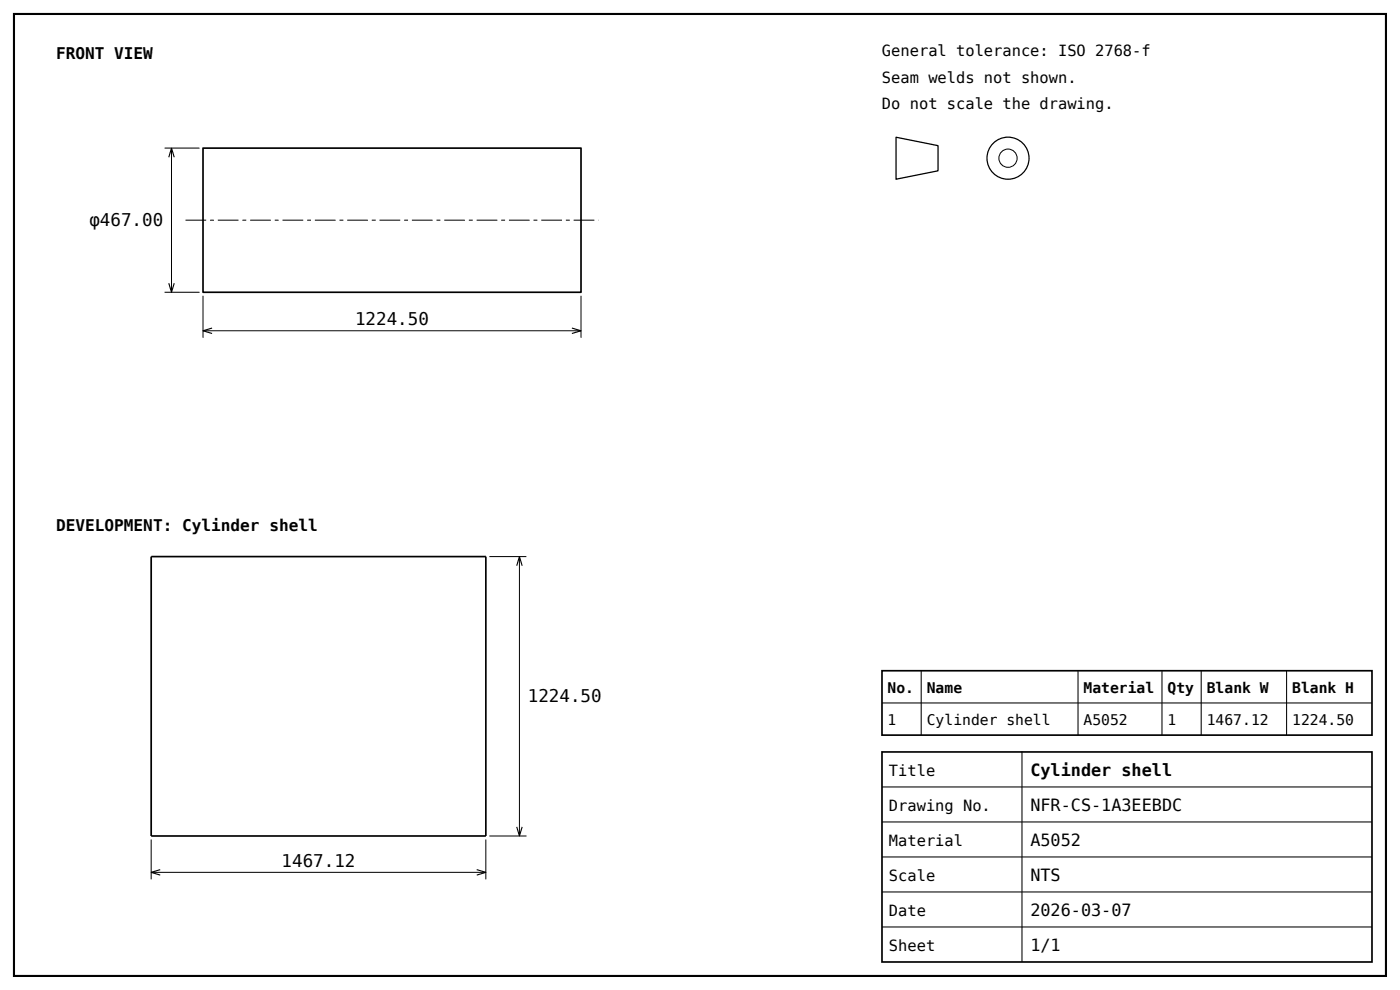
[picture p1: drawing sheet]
<svg xmlns="http://www.w3.org/2000/svg" width="573mm" height="405mm" viewBox="0 0 573 405" stroke-linecap="round" stroke-linejoin="round" font-family="sans-serif">
<path d="M5.7 5.7h561.1v393.4h-561.1z" fill="none" stroke="#000" stroke-width=".86" stroke-linecap="butt"/>
<path d="M366.4 56.1l17.2 3.5v10.2l-17.2 3.5z" fill="none" stroke="#000" stroke-width=".52"/>
<circle cx="412.2" cy="64.7" r="8.6" fill="none" stroke="#000" stroke-width=".5"/>
<g fill="none" stroke="#000" stroke-width=".41">
<path d="M67.3 60.6h14.3M70.1 60.6v58.9M67.3 119.5h14.3M83 120.9v17.2M83 135.3h154.6M237.6 120.9v17.2M200.1 227.6h15.2M212.4 227.6v114.2M61.8 343.3v16.3M61.8 356.7h136.9M198.7 343.3v16.3M200.1 341.8h15.2"/>
<circle cx="412.2" cy="64.7" r="3.7"/>
</g>
<path d="M83 60.6h154.6v58.9h-154.6zM61.8 227.6h136.9v114.2h-136.9zM360.7 274.3h200.4v26.3h-200.4zM360.7 307.5h200.4v85.9h-200.4z" fill="none" stroke="#000" stroke-width=".69" stroke-linecap="butt"/>
<path d="M376.7 274.3v26.3M440.9 274.3v26.3M475.2 274.3v26.3M491.3 274.3v26.3M526.2 274.3v26.3M360.7 287.4h200.4M418 307.5v85.9M360.7 321.8h200.4M360.7 336.1h200.4M360.7 350.4h200.4M360.7 364.7h200.4M360.7 379h200.4" fill="none" stroke="#000" stroke-width=".43"/>
<path d="M75.9 90h168.9" fill="none" stroke="#000" stroke-width=".41" stroke-dasharray="8.5 1.6 1.6 1.6" stroke-linecap="butt"/>
<path d="M69 64.3l1.1-3.7 1.2 3.7M69 115.8l1.1 3.7 1.2-3.7M86.7 134.1l-3.7 1.2 3.7 1.1M233.9 134.1l3.7 1.2-3.7 1.1M211.3 231.3l1.1-3.7 1.1 3.7M211.3 338.1l1.1 3.7 1.1-3.7M65.5 355.6l-3.7 1.1 3.7 1.1M195 355.6l3.7 1.1-3.7 1.1" fill="none" stroke="#000" stroke-width=".46"/>
<g font-size="7.2">
<text x="36.5" y="92.4">φ467.00</text>
<text x="145.2" y="133">1224.50</text>
<text x="215.9" y="287.1">1224.50</text>
<text x="115.2" y="354.4">1467.12</text>
</g>
<g font-size="6.9">
<text x="421.4" y="317.5">Cylinder shell</text>
<text x="421.4" y="331.8">NFR-CS-1A3EEBDC</text>
<text x="421.4" y="346.1">A5052</text>
<text x="421.4" y="360.4">NTS</text>
<text x="421.4" y="374.8">2026-03-07</text>
<text x="421.4" y="389.1">1/1</text>
</g>
<g font-size="6.6">
<text x="22.9" y="24.1">FRONT VIEW</text>
<text x="22.9" y="217.3">DEVELOPMENT: Cylinder shell</text>
</g>
<g font-size="6.3">
<text x="360.7" y="22.9">General tolerance: ISO 2768-f</text>
<text x="360.7" y="33.8">Seam welds not shown.</text>
<text x="360.7" y="44.7">Do not scale the drawing.</text>
<text x="363.6" y="317.2">Title</text>
<text x="363.6" y="331.5">Drawing No.</text>
<text x="363.6" y="345.8">Material</text>
<text x="363.6" y="360.2">Scale</text>
<text x="363.6" y="374.5">Date</text>
<text x="363.6" y="388.8">Sheet</text>
</g>
<g font-size="6">
<text x="363" y="283.4">No.</text>
<text x="379" y="283.4">Name</text>
<text x="443.1" y="283.4">Material</text>
<text x="477.5" y="283.4">Qty</text>
<text x="493.6" y="283.4">Blank W</text>
<text x="528.5" y="283.4">Blank H</text>
<text x="363" y="296.6">1</text>
<text x="379" y="296.6">Cylinder shell</text>
<text x="443.1" y="296.6">A5052</text>
<text x="477.5" y="296.6">1</text>
<text x="493.5" y="296.6">1467.12</text>
<text x="528.5" y="296.6">1224.50</text>
</g>
</svg>
